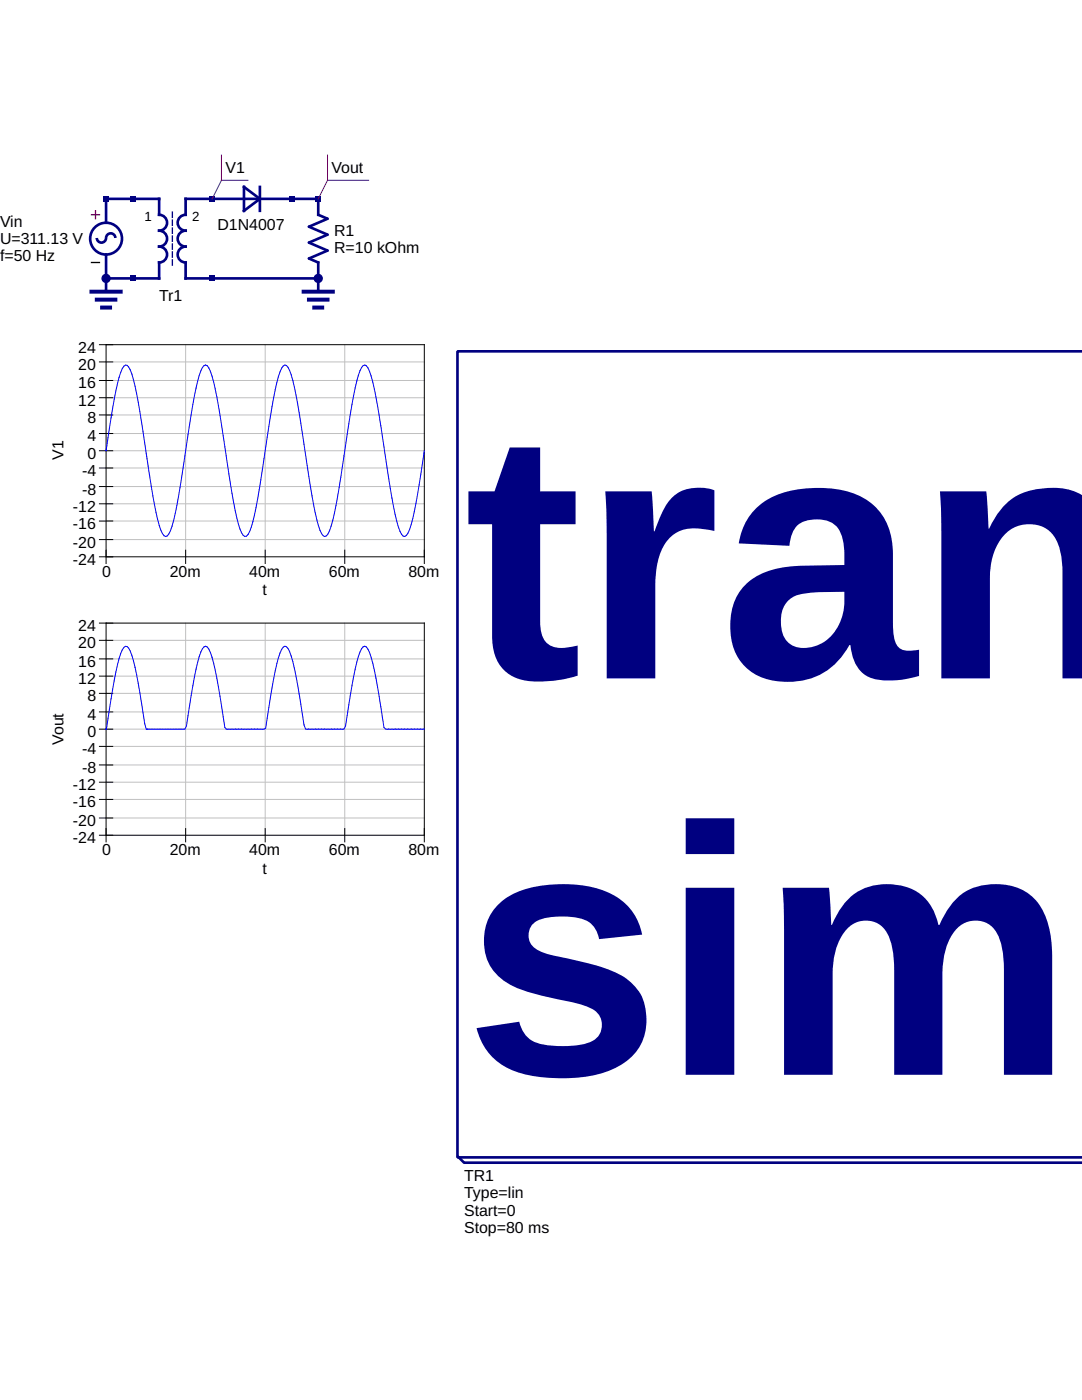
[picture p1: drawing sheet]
<svg xmlns="http://www.w3.org/2000/svg" width="216mm" height="279mm" viewBox="0 0 216 279" stroke-linecap="round" stroke-linejoin="round" font-family="sans-serif">
<g fill="none" stroke="#000080" stroke-width=".53">
<path d="M48.7 37.3l3.2 2.4-3.2 2.4zM51.9 37.3v4.8M19.3 47.5a.93 .93 0 0 0 .9 .9 .93 .93 0 0 0 1-.9 .93 .93 0 0 1 .9-.9 .93 .93 0 0 1 .9 .9M21.2 44.5v-4.8h10.5v3.2a1.59 1.59 0 0 1 1.6 1.6 1.59 1.59 0 0 1-1.6 1.5 1.59 1.59 0 0 1 1.6 1.6 1.59 1.59 0 0 1-1.6 1.6 1.59 1.59 0 0 1 1.6 1.6 1.59 1.59 0 0 1-1.6 1.6v3.2h-10.5M21.2 50.8v7.4M63.5 55.6h-26.5v-3.2a1.59 1.59 0 0 1-1.5-1.6 1.59 1.59 0 0 1 1.5-1.6 1.59 1.59 0 0 1-1.5-1.6 1.59 1.59 0 0 1 1.5-1.6 1.59 1.59 0 0 1-1.5-1.5 1.59 1.59 0 0 1 1.5-1.6v-3.2h26.5v3.2l1.9 .8-3.8 1.5 3.8 1.6-3.8 1.6 3.8 1.6-3.8 1.6 1.9 .8v5.8M91.3 70.1h.1M91.3 70.1h124.6M91.3 70.1v160.9h124.7M91.3 230.7l1.3 1.3h123.4"/>
<circle cx="21.2" cy="47.6" r="3.2"/>
</g>
<path d="M34.4 42.3v10.6" fill="none" stroke="#000080" stroke-width=".26" stroke-dasharray="1.1 .5"/>
<path d="M18.3 42.9h1.5M19 42.1v1.6" fill="none" stroke="#f00" stroke-width=".26"/>
<path d="M18.3 52.4h1.5" fill="none" stroke="#000" stroke-width=".26"/>
<path d="M18.3 58.2h5.8M19.3 59.8h3.7M60.6 58.2h5.8M61.6 59.8h3.8M20.4 61.4h1.6M62.7 61.4h1.6" fill="none" stroke="#000080" stroke-width=".79"/>
<g fill="#000080">
<path d="M57.7 39.2h1v1h-1z"/>
<path d="M41.8 39.2h1.1v1h-1.1z"/>
</g>
<path d="M44.2 36l-1.9 3.7M44.2 31v5M44.2 36h5.3" fill="none" stroke="#800080" stroke-width=".2"/>
<g fill="#000080">
<path d="M25.9 39.2h1.1v1h-1.1z"/>
<path d="M41.8 55h1.1v1.1h-1.1z"/>
<path d="M25.9 55h1.1v1.1h-1.1z"/>
<path d="M20.6 39.2h1.1v1h-1.1z"/>
</g>
<g fill="#000080" stroke="#000080" stroke-width=".26">
<circle cx="21.2" cy="55.6" r=".79"/>
<circle cx="63.5" cy="55.6" r=".79"/>
</g>
<path d="M63 39.2h1v1h-1z" fill="#000080"/>
<path d="M65.4 36l-1.9 3.7M65.4 31v5M65.4 36h8.2" fill="none" stroke="#800080" stroke-width=".2"/>
<g fill="none" stroke="#c0c0c0" stroke-width=".2">
<path d="M21.2 72.2h63.5M21.2 75.9h63.5M21.2 79.4h63.5M37 68.8v42.3M52.9 68.8v42.3M68.8 68.8v42.3M21.2 82.8h63.5M21.2 86.5h63.5M21.2 90h63.5M21.2 93.4h63.5M21.2 97.1h63.5M21.2 100.5h63.5"/>
<path d="M21.2 104h63.5M21.2 107.7h63.5M21.2 127.8h63.5M21.2 131.5h63.5M21.2 134.9h63.5M21.2 138.4h63.5M37 124.4v42.3M52.9 124.4v42.3M68.8 124.4v42.3M21.2 142.1h63.5M21.2 145.5h63.5M21.2 149h63.5"/>
<path d="M21.2 152.7h63.5M21.2 156.1h63.5M21.2 159.5h63.5M21.2 163.2h63.5"/>
</g>
<g fill="none" stroke="#000" stroke-width=".2">
<path d="M19.8 68.8h64.9v43.6M19.8 79.4h2.7M19.8 75.9h2.7M19.8 72.2h2.7M21.2 68.8v43.6M19.8 97.1h2.7M19.8 93.4h2.7M19.8 90h2.7M19.8 86.5h2.7M19.8 82.8h2.7M19.8 111.1h64.9M19.8 107.7h2.7"/>
<path d="M19.8 104h2.7M19.8 100.5h2.7M37 109.8v2.6M52.9 109.8v2.6M68.8 109.8v2.6M19.8 124.4h64.9v43.6M19.8 138.4h2.7M19.8 134.9h2.7M19.8 131.5h2.7M19.8 127.8h2.7M21.2 124.4v43.6M19.8 159.5h2.7"/>
<path d="M19.8 156.1h2.7M19.8 152.7h2.7M19.8 149h2.7M19.8 145.5h2.7M19.8 142.1h2.7M19.8 166.7h64.9M19.8 163.2h2.7M37 165.4v2.6M52.9 165.4v2.6M68.8 165.4v2.6"/>
</g>
<path d="M21.2 90a118.7 118.7 0 0 1 2.9-15.7l.6-1.2 .3-.2h.4a5.4 5.4 0 0 1 1.2 2.9l1.3 6.3 1.7 11a79.1 79.1 0 0 0 2.5 12.7l.6 1.1 .4 .2a2.48 2.48 0 0 0 1.2-2.1 193 193 0 0 0 3.5-20.3 45.5 45.5 0 0 1 2.6-11.3l.3-.4 .3-.2a2.84 2.84 0 0 1 1.3 2.2l1.3 6 1.8 11.8a87 87 0 0 0 2.5 12.8l.6 1.2 .4 .3 .3-.1a5.5 5.5 0 0 0 1.2-2.9 282.4 282.4 0 0 0 3.6-21l1.2-6.7a8.4 8.4 0 0 1 1.3-3.4l.3-.1h.3a6.2 6.2 0 0 1 1.3 3l1.3 6.5 1.6 10.5a79.1 79.1 0 0 0 2.6 12.9l.6 1.1 .3 .2a2.53 2.53 0 0 0 1.3-2.1 194.7 194.7 0 0 0 3.5-20.4 45 45 0 0 1 2.5-11.3l.4-.3 .3-.2a2.9 2.9 0 0 1 1.3 2.3l1.2 5.9 2 12.5a70.4 70.4 0 0 0 2.5 12.5l.6 1 .4 .1a3.3 3.3 0 0 0 1.2-2.4 136.8 136.8 0 0 0 2.7-14.7M21.2 145.5h.1M21.2 145.5l.2-1.1a110.1 110.1 0 0 1 2.7-14l.6-1.2 .3-.2h.4a5.4 5.4 0 0 1 1.2 2.9l1 4.5 1.3 8 .3 1.1h7.7l.3-.6 .6-4.2a45.3 45.3 0 0 1 2.6-11.2l.3-.4 .3-.1a2.84 2.84 0 0 1 1.3 2.2l1 4.1 1.6 9.8a1.2 1.2 0 0 0 1.4 .4h6.1l.6-.1a94.8 94.8 0 0 1 2.9-15.1l.6-1.1 .3-.2 .3 .1a6.2 6.2 0 0 1 1.3 2.9l1 4.7 1.3 8 .3 .8h7.3h.3l.4-.6a98.7 98.7 0 0 1 2.8-14.8l.7-1 .3-.1a2.9 2.9 0 0 1 1.3 2.2l.9 4.1 1.6 9.9a1.32 1.32 0 0 0 1.3 .3h6.8" fill="none" stroke="#00f" stroke-width=".2"/>
<g font-size="70.6" fill="#000080">
<text x="92.6" y="135.4">tran</text>
<text x="92.6" y="214.5">simu</text>
</g>
<g font-size="3.2">
<text x="45" y="34.6">V1</text>
<text x="66.1" y="34.6">Vout</text>
<text x="0" y="45.2">Vin</text>
<text x="43.4" y="46">D1N4007</text>
<text x="66.7" y="47.1">R1</text>
<text x="0" y="48.6">U=311.13 V</text>
<text x="0" y="52.1">f=50 Hz</text>
<text x="66.7" y="50.5">R=10 kOhm</text>
<text x="31.7" y="60">Tr1</text>
<text x="15.6" y="70.4">24</text>
<text x="15.6" y="77.5">16</text>
<text x="15.6" y="73.8">20</text>
<text x="15.6" y="81">12</text>
<text x="17.5" y="88.1">4</text>
<text x="17.5" y="84.4">8</text>
<text x="12.7" y="91.8" transform="rotate(-90 12.7 91.8)">V1</text>
<text x="16.4" y="95">-4</text>
<text x="17.5" y="91.5">0</text>
<text x="16.4" y="98.7">-8</text>
<text x="14.6" y="105.6">-16</text>
<text x="14.6" y="102.1">-12</text>
<text x="14.6" y="112.7">-24</text>
<text x="14.6" y="109.3">-20</text>
<text x="20.4" y="115.1">0</text>
<text x="33.9" y="115.1">20m</text>
<text x="49.7" y="115.1">40m</text>
<text x="52.4" y="118.8">t</text>
<text x="65.6" y="115.1">60m</text>
<text x="81.5" y="115.1">80m</text>
<text x="15.6" y="125.9">24</text>
<text x="15.6" y="129.4">20</text>
<text x="15.6" y="136.5">12</text>
<text x="15.6" y="133.1">16</text>
<text x="17.5" y="143.7">4</text>
<text x="17.5" y="140">8</text>
<text x="12.7" y="148.7" transform="rotate(-90 12.7 148.7)">Vout</text>
<text x="17.5" y="147.1">0</text>
<text x="16.4" y="154.3">-8</text>
<text x="16.4" y="150.5">-4</text>
<text x="14.6" y="161.1">-16</text>
<text x="14.6" y="157.7">-12</text>
<text x="14.6" y="164.8">-20</text>
<text x="14.6" y="168.3">-24</text>
<text x="20.4" y="170.7">0</text>
<text x="33.9" y="170.7">20m</text>
<text x="49.7" y="170.7">40m</text>
<text x="65.6" y="170.7">60m</text>
<text x="81.5" y="170.7">80m</text>
<text x="52.4" y="174.4">t</text>
<text x="92.6" y="235.7">TR1</text>
<text x="92.6" y="239.1">Type=lin</text>
<text x="92.6" y="242.6">Start=0</text>
<text x="92.6" y="246">Stop=80 ms</text>
</g>
<g font-size="2.6">
<text x="28.8" y="44.2">1</text>
<text x="38.4" y="44.2">2</text>
</g>
</svg>
